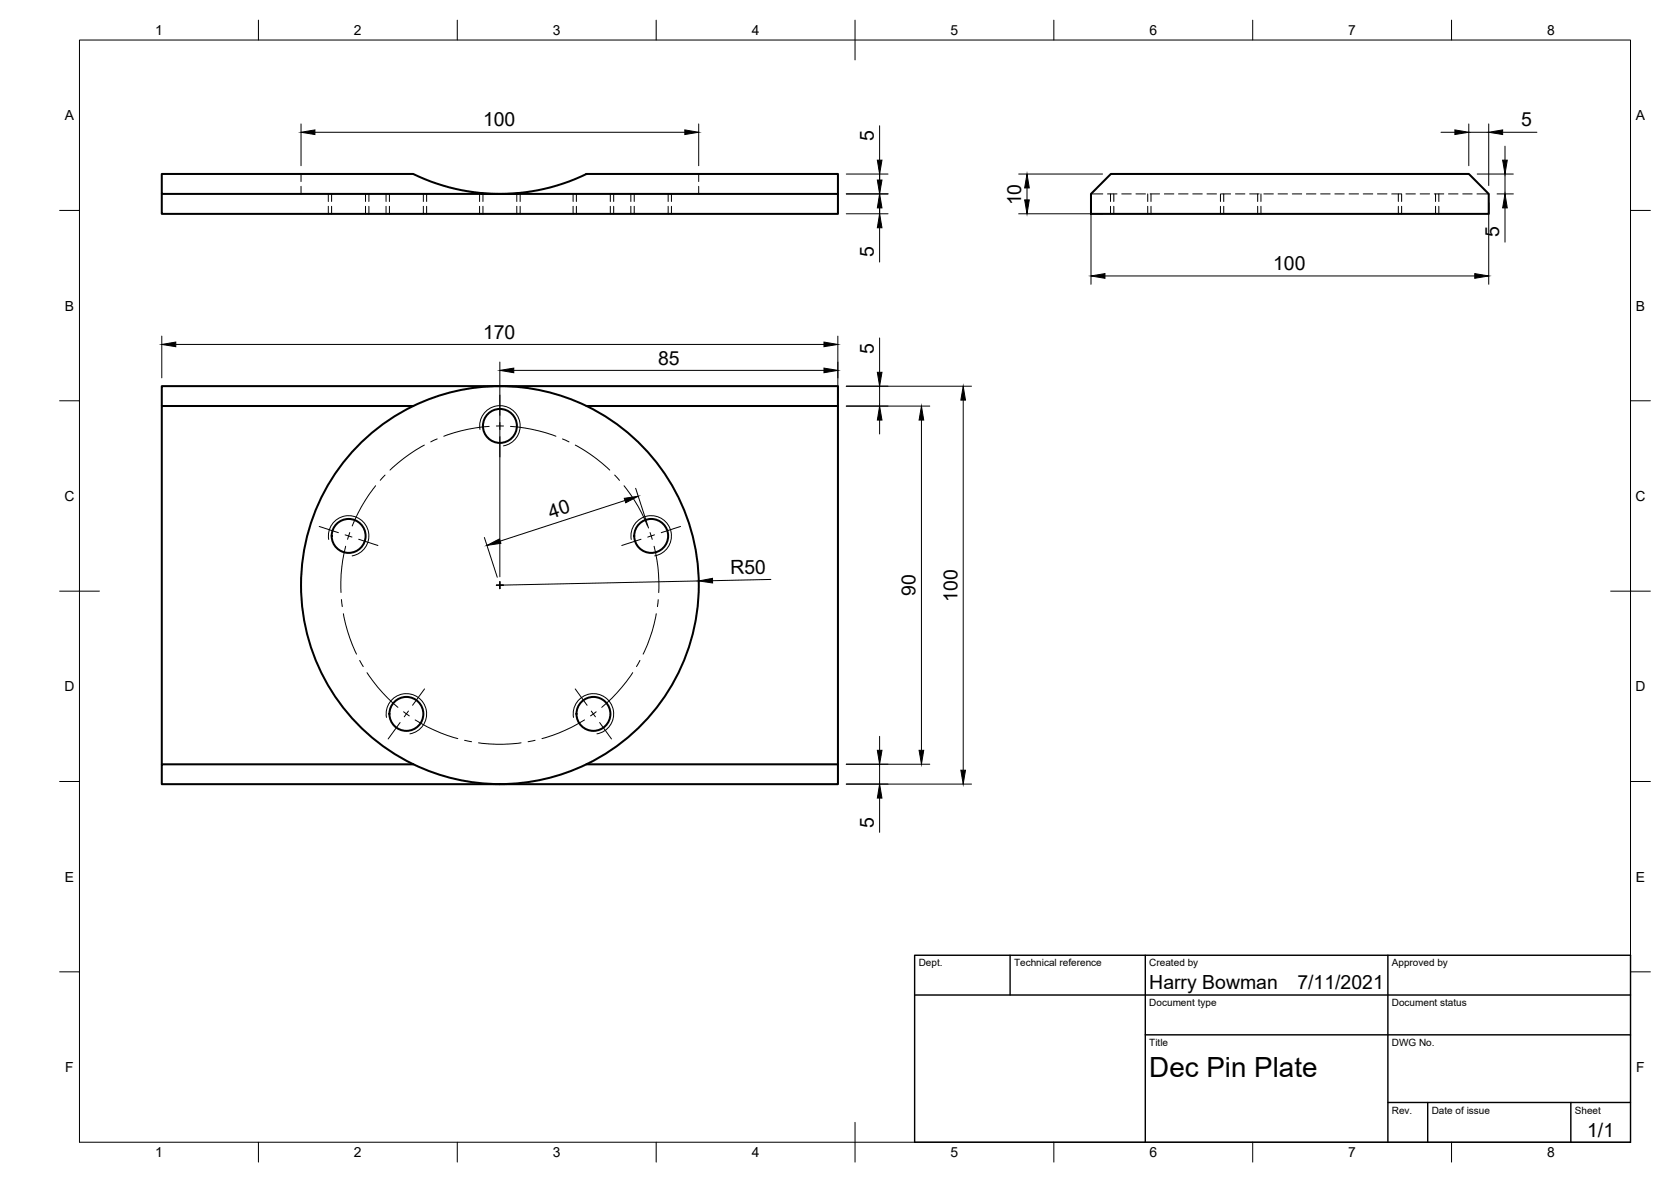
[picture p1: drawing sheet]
<svg xmlns="http://www.w3.org/2000/svg" width="420mm" height="297mm" viewBox="0 0 420 297" stroke-linecap="round" stroke-linejoin="round" font-family="sans-serif">
<!-- layer: Visible -->
<g fill="none" stroke="#000" stroke-width=".51">
<path d="M40.7 43.7h63.2a49.9 49.9 0 0 0 43.6 0h63.2v5h-170zM40.7 48.7v5h170v-5M279.3 43.7h90l5 5v5h-100v-5zM40.7 102v-5h170v5h-63.2M103.9 102h-63.2v90.1M103.9 102a50 50 0 0 1 43.6 0M147.5 102a50 50 0 0 1 17.3 76.2 50 50 0 0 1-78.2 .1 50 50 0 0 1 17.3-76.3M210.7 102v90.1M103.9 192.1h-63.2v5h170v-5h-63.2"/>
<circle cx="125.7" cy="107" r="4.3"/>
<circle cx="87.7" cy="134.7" r="4.3"/>
<circle cx="163.7" cy="134.7" r="4.3"/>
<circle cx="102.2" cy="179.4" r="4.3"/>
<circle cx="149.2" cy="179.4" r="4.3"/>
</g>
<!-- layer: Hidden -->
<g fill="none" stroke="#000" stroke-width=".25">
<path d="M75.7 43.7v1.9M75.7 46.8v1.9M83.4 48.7v1.9M83.4 51.8v1.9M91.9 48.7v1.9M91.9 51.8v1.9M97.9 48.7v1.9M97.9 51.8v1.9M106.4 48.7v1.9M106.4 51.8v1.9M121.4 48.7v1.9M121.4 51.8v1.9"/>
<path d="M129.9 48.7v1.9M129.9 51.8v1.9M144.9 48.7v1.9M144.9 51.8v1.9M153.5 48.7v1.9M153.5 51.8v1.9M159.5 48.7v1.9M159.5 51.8v1.9M168 48.7v1.9M168 51.8v1.9M175.7 43.7v1.9M175.7 46.8v1.9"/>
<path d="M274.3 48.7h3M278.5 48.7h2.4M280.1 48.7v1.9M280.1 51.8v1.9M282 48.7h2.4M285.6 48.7h2.4M288.6 48.7v1.9M288.6 51.8v1.9M289.2 48.7h2.4M292.8 48.7h2.3M296.3 48.7h2.4M299.9 48.7h2.4"/>
<path d="M303.5 48.7h2.4M307.1 48.7h2.3M307.7 48.7v1.9M307.7 51.8v1.9M310.6 48.7h2.4M314.2 48.7h2.4M316.2 48.7v1.9M316.2 51.8v1.9M317.8 48.7h2.4M321.4 48.7h2.3M324.9 48.7h2.4M328.5 48.7h2.4"/>
<path d="M332.1 48.7h2.4M335.6 48.7h2.4M339.2 48.7h2.4M342.8 48.7h2.4M346.4 48.7h2.3M349.9 48.7h2.4M352.4 48.7v1.9M352.4 51.8v1.9M353.5 48.7h2.4M357.1 48.7h2.4M360.6 48.7h2.4M361 48.7v1.9"/>
<path d="M361 51.8v1.9M364.2 48.7h2.4M367.8 48.7h2.4M371.4 48.7h2.9"/>
</g>
<!-- layer: Hidden Narrow -->
<g fill="none" stroke="#000" stroke-width=".25">
<path d="M82.5 48.7v1.9M82.5 51.8v1.9M92.8 48.7v1.9M92.8 51.8v1.9M97.1 48.7v1.9M97.1 51.8v1.9M107.3 48.7v1.9M107.3 51.8v1.9M120.6 48.7v1.9M120.6 51.8v1.9M130.8 48.7v1.9M130.8 51.8v1.9"/>
<path d="M144.1 48.7v1.9M144.1 51.8v1.9M154.3 48.7v1.9M154.3 51.8v1.9M158.6 48.7v1.9M158.6 51.8v1.9M168.8 48.7v1.9M168.8 51.8v1.9M279.2 48.7v1.9M279.2 51.8v1.9M289.4 48.7v1.9M289.4 51.8v1.9"/>
<path d="M306.9 48.7v1.9M306.9 51.8v1.9M317.1 48.7v1.9M317.1 51.8v1.9M351.6 48.7v1.9M351.6 51.8v1.9M361.8 48.7v1.9M361.8 51.8v1.9"/>
</g>
<!-- layer: Visible Narrow -->
<path d="M120.7 107.9a5.1 5.1 0 0 1 4.1-5.9 5.1 5.1 0 0 1 5.9 4.2 5.1 5.1 0 0 1-4.1 5.8M82.6 135.6a5.1 5.1 0 0 1 4.2-5.9 5.1 5.1 0 0 1 5.9 4.1 5.1 5.1 0 0 1-4.2 5.9M158.7 135.6a5.1 5.1 0 0 1 4.2-5.9 5.1 5.1 0 0 1 5.8 4.1 5.1 5.1 0 0 1-4.1 5.9M97.2 180.3a5.1 5.1 0 0 1 4.1-5.9 5.1 5.1 0 0 1 5.9 4.1 5.1 5.1 0 0 1-4.1 5.9M144.2 180.3a5.1 5.1 0 0 1 4.1-5.9 5.1 5.1 0 0 1 5.9 4.1 5.1 5.1 0 0 1-4.1 5.9" fill="none" stroke="#000" stroke-width=".25"/>
<!-- layer: Border -->
<g fill="none" stroke="#000" stroke-width=".25">
<path d="M20 10.1h390v276.9h-390zM65 5.1v5M115 5.1v5M165 5.1v5M215 5.1v10M265 5.1v5M315 5.1v5M365 5.1v5M15 52.9h5M410 52.9h5M15 100.7h5M410 100.7h5"/>
<path d="M15 148.6h10M405 148.6h10M15 196.4h5M410 196.4h5M15 244.2h5M410 244.2h5M65 287v5M115 287v5M165 287v5M215 282.1v9.9M265 287v5M315 287v5"/>
<path d="M365 287v5"/>
</g>
<!-- layer: TitleBlock -->
<path d="M230 240.1h180v46.9h-180zM230 250h180M254 240.1v9.9M288 240.1v46.9M349 240.1v46.9M288 260.1h122M349 277.1h61M359 277.1v9.9M395 277.1v9.9" fill="none" stroke="#000" stroke-width=".36"/>
<!-- layer: Center Lines -->
<g fill="none" stroke="#000" stroke-width=".25">
<path d="M125.7 99.3v5.1M96.8 119.4l-1.2 1.3M106.7 111.9l-2.3 1.3-2.9 2-3.4 2.9M109.9 110.3l-1.6 .7M123 107.2l-5.3 .7-3.5 .8-2.6 .9M125.7 106.2v1.8M125.7 109.7v5.1M126.6 107.1h-1.8M128.4 107.2l5.3 .7 3.5 .8 2.6 .9M141.4 110.3l1.7 .7M144.7 111.9l5.2 3.3 3.4 2.9M154.6 119.4l1.2 1.3"/>
<path d="M80.3 132.3l4.8 1.6M86.8 134.4l1.7 .6M86.9 137.3l-1 5.3-.2 6.3M87.9 133.8l-.5 1.7M90.2 135.5l4.8 1.6M94.4 122.1l-1.6 2.2-1.9 3-2.3 4.9M156.9 122.1l3.6 5.2 2.3 4.9M161.2 135.5l-4.9 1.6M163.4 133.8l.6 1.7M164.5 137.3l.9 5.3 .2 6.3M164.6 134.4l-1.7 .6M171.1 132.3l-4.8 1.6"/>
<path d="M85.9 150.7l.2 1.7M86.3 154.2l.6 2.6 1 3.5 1.7 4.1M124.8 147.1h1.8M125.7 146.2v1.7M165 154.2l-1 4.4-1.2 3.4-1.1 2.4M165.5 150.7l-.2 1.7M90.4 166l.9 1.5M92.3 169l3.9 5 3.9 3.8M101.5 178.9l1.4 1M102.7 178.7l-1.1 1.4M106.7 173.1l-3 4.1M144.6 173.1l3 4.1"/>
<path d="M148.7 178.7l1 1.4M149.9 178.9l-1.4 1M159.1 169l-1.6 2.3-2.3 2.7-3.9 3.8M160.9 166l-.9 1.5M100.6 181.6l-3 4.1M104.4 180.9l4.7 2.6 3.4 1.3 2.6 .8M116.8 186l1.8 .4M120.3 186.7l4.5 .3 6.2-.3M134.5 186l-1.7 .4M147 180.9l-4.8 2.6-3.3 1.3-2.6 .8M150.8 181.6l3 4.1"/>
</g>
<!-- layer: Dimensions -->
<g fill="none" stroke="#000" stroke-width=".25">
<path d="M75.7 31.1v10.5M79.2 33.2h93M175.7 31.1v10.5M221.2 31.6v8.6M362.3 33.2h3.5M369.3 33.2h5M369.3 31.1v10.5M374.3 31.1v15.5M377.8 33.2h8.6M378.4 36.7v3.5M212.8 48.7h10.5M212.8 43.7h10.5"/>
<path d="M212.8 53.7h10.5M221.2 41.7v14M221.2 57.2v8.7M256.1 43.7h21.1M256.1 53.7h21M258.2 47.2v3M274.3 50.8v20.6M371.4 43.7h9.1M374.3 50.8v20.6M376.4 48.7h4.1M378.4 43.7v5M378.4 52.2v8.7"/>
<path d="M277.8 69.3h93M40.7 84.5v10.5M44.2 86.6h163M125.7 91v54M129.2 93.1h78M210.7 84.5v15.5M212.8 97.1h31.5M221.2 84.9v8.7M221.2 97.1v5M212.8 102.1h21M221.2 105.6v3.5M231.7 105.6v83"/>
<path d="M242.2 100.5v93.1M121.8 135.1l3.2 10M157.1 125.8l-31.3 10.2M159.8 122.7l3.3 10M175.7 146l-50 1.1M193.8 145.6l-14.6 .3M212.8 197h31.5M212.8 192.1h21M221.2 185v3.6M221.2 192.1v4.9M221.2 200.6v8.6"/>
</g>
<g fill="#000" stroke="#000" stroke-width=".25">
<path d="M75.7 33.2l3.5-.6v1.2zM172.2 32.6l3.5 .6-3.5 .6zM365.8 32.6l3.5 .6-3.5 .6zM374.3 33.2l3.5-.6v1.2zM221.2 48.7l.6 3.5h-1.2zM220.6 40.2h1.2l-.6 3.5zM220.6 45.2h1.2l-.6 3.5zM221.2 53.7l.6 3.5h-1.2zM258.2 43.7l.6 3.5h-1.2zM257.6 50.2h1.2l-.6 3.5zM377.8 40.2h1.2l-.6 3.5zM378.4 48.7l.6 3.5h-1.2z"/>
<path d="M274.3 69.3l3.5-.5v1.1zM370.8 68.8l3.5 .5-3.5 .6zM40.7 86.6l3.5-.6v1.1zM125.7 93.1l3.5-.6v1.2zM207.2 86l3.5 .6-3.5 .5zM207.2 92.5l3.5 .6-3.5 .6zM220.6 93.6h1.2l-.6 3.5zM221.2 102.1l.6 3.5h-1.2zM231.7 102.1l.6 3.5h-1.2zM242.2 97.1l.6 3.4h-1.2zM122.4 137.1l3.2-1.7 .3 1.1zM157 125.2l3.5-.5-3.2 1.7z"/>
<path d="M175.7 146l3.5-.7v1.2zM220.6 188.6h1.2l-.6 3.5zM231.1 188.6h1.2l-.6 3.5zM241.6 193.6h1.2l-.6 3.4zM221.2 197l.6 3.6h-1.2z"/>
</g>
<text font-size="7" x="289" y="270.6">Dec Pin Plate</text>
<g font-size="4.9">
<text x="121.5" y="31.8">100</text>
<text x="219.7" y="35.5" transform="rotate(-90 219.7 35.5)">5</text>
<text x="382.5" y="31.8">5</text>
<text x="256.8" y="51.6" transform="rotate(-90 256.8 51.6)">10</text>
<text x="377" y="59.7" transform="rotate(-90 377 59.7)">5</text>
<text x="219.7" y="64.7" transform="rotate(-90 219.7 64.7)">5</text>
<text x="320.1" y="67.9">100</text>
<text x="121.5" y="85.1">170</text>
<text x="219.7" y="88.9" transform="rotate(-90 219.7 88.9)">5</text>
<text x="165.5" y="91.6">85</text>
<text x="138.5" y="130.3" transform="rotate(-18 138.5 130.3)">40</text>
<text x="183.7" y="144.4" transform="rotate(-1 183.7 144.4)">R50</text>
<text x="230.2" y="149.8" transform="rotate(-90 230.2 149.8)">90</text>
<text x="240.7" y="151.3" transform="rotate(-90 240.7 151.3)">100</text>
<text x="219.7" y="208" transform="rotate(-90 219.7 208)">5</text>
<text x="289" y="248.5">Harry Bowman</text>
<text x="326.2" y="248.5">7/11/2021</text>
<text x="399.1" y="285.7">1/1</text>
</g>
<g font-size="3.5">
<text x="39" y="8.8">1</text>
<text x="89" y="8.8">2</text>
<text x="139" y="8.8">3</text>
<text x="189" y="8.8">4</text>
<text x="239" y="8.8">5</text>
<text x="289" y="8.8">6</text>
<text x="339" y="8.8">7</text>
<text x="389" y="8.8">8</text>
<text x="16.3" y="30.2">A</text>
<text x="411.3" y="30.2">A</text>
<text x="16.3" y="78">B</text>
<text x="411.3" y="78">B</text>
<text x="16.2" y="125.9">C</text>
<text x="411.2" y="125.9">C</text>
<text x="16.2" y="173.7">D</text>
<text x="411.2" y="173.7">D</text>
<text x="16.3" y="221.6">E</text>
<text x="411.3" y="221.6">E</text>
<text x="16.4" y="269.4">F</text>
<text x="411.4" y="269.4">F</text>
<text x="39" y="290.8">1</text>
<text x="89" y="290.8">2</text>
<text x="139" y="290.8">3</text>
<text x="189" y="290.8">4</text>
<text x="239" y="290.8">5</text>
<text x="289" y="290.8">6</text>
<text x="339" y="290.8">7</text>
<text x="389" y="290.8">8</text>
</g>
<g font-size="2.5">
<text x="231" y="242.9">Dept.</text>
<text x="255" y="242.9">Technical reference</text>
<text x="289" y="242.9">Created by</text>
<text x="350" y="242.9">Approved by</text>
<text x="289" y="252.8">Document type</text>
<text x="350" y="252.8">Document status</text>
<text x="289" y="262.9">Title</text>
<text x="350" y="262.9">DWG No.</text>
<text x="350" y="279.9">Rev.</text>
<text x="360" y="279.9">Date of issue</text>
<text x="396" y="279.9">Sheet</text>
</g>
</svg>
